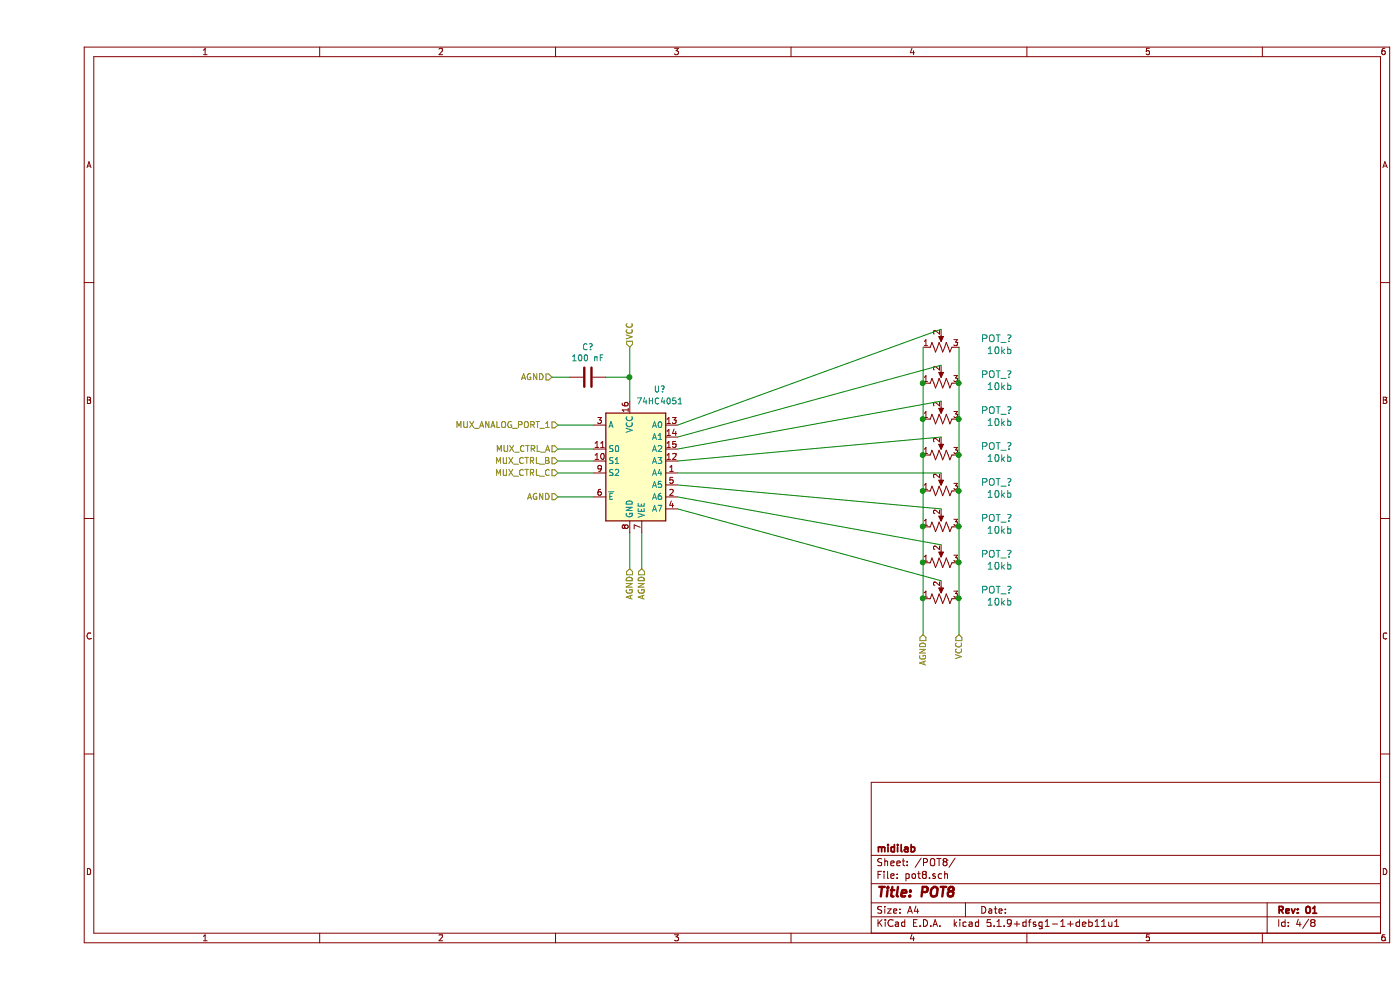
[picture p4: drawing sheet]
EESchema Schematic File Version 4
EELAYER 30 0
EELAYER END
$Descr A4 11693 8268
encoding utf-8
Sheet 4 8
Title "POT8"
Date ""
Rev "01"
Comp "midilab"
Comment1 ""
Comment2 ""
Comment3 ""
Comment4 ""
$EndDescr
Wire Wire Line
	4950 3350 4950 3150
Wire Wire Line
	4750 3150 4950 3150
Wire Wire Line
	7550 4850 5350 4250
Wire Wire Line
	7550 4550 5350 4150
Wire Wire Line
	7550 4250 5350 4050
Wire Wire Line
	7550 3950 5350 3950
Wire Wire Line
	7550 3650 5350 3850
Wire Wire Line
	7550 3350 5350 3750
Wire Wire Line
	7550 3050 5350 3650
Wire Wire Line
	7550 2750 5350 3550
$Comp
L Device:R_POT_US POT_?
U 1 1
P 7550 3800
F 0 "POT_?" V 7650 3200 59  0000 L BNN
F 1 "10kb" V 7550 3200 59  0000 L BNN
F 2 "umodular_pot16:ALPS_POT" H 7550 3800 50  0001 C CNN
F 3 "" H 7550 3800 50  0001 C CNN
	1    7550 3800
	0    -1   -1   0   
$EndComp
$Comp
L Device:R_POT_US POT_?
U 1 1
P 7550 3500
F 0 "POT_?" V 7650 2900 59  0000 L BNN
F 1 "10kb" V 7550 2900 59  0000 L BNN
F 2 "umodular_pot16:ALPS_POT" H 7550 3500 50  0001 C CNN
F 3 "" H 7550 3500 50  0001 C CNN
	1    7550 3500
	0    -1   -1   0   
$EndComp
$Comp
L Device:R_POT_US POT_?
U 1 1
P 7550 3200
F 0 "POT_?" V 7650 2600 59  0000 L BNN
F 1 "10kb" V 7550 2600 59  0000 L BNN
F 2 "umodular_pot16:ALPS_POT" H 7550 3200 50  0001 C CNN
F 3 "" H 7550 3200 50  0001 C CNN
	1    7550 3200
	0    -1   -1   0   
$EndComp
$Comp
L Device:R_POT_US POT_?
U 1 1
P 7550 2900
F 0 "POT_?" V 7650 2300 59  0000 L BNN
F 1 "10kb" V 7550 2300 59  0000 L BNN
F 2 "umodular_pot16:ALPS_POT" H 7550 2900 50  0001 C CNN
F 3 "" H 7550 2900 50  0001 C CNN
	1    7550 2900
	0    -1   -1   0   
$EndComp
$Comp
L Device:R_POT_US POT_?
U 1 1
P 7550 4100
F 0 "POT_?" V 7650 3500 59  0000 L BNN
F 1 "10kb" V 7550 3500 59  0000 L BNN
F 2 "umodular_pot16:ALPS_POT" H 7550 4100 50  0001 C CNN
F 3 "" H 7550 4100 50  0001 C CNN
	1    7550 4100
	0    -1   -1   0   
$EndComp
$Comp
L Device:R_POT_US POT_?
U 1 1
P 7550 4400
F 0 "POT_?" V 7650 3800 59  0000 L BNN
F 1 "10kb" V 7550 3800 59  0000 L BNN
F 2 "umodular_pot16:ALPS_POT" H 7550 4400 50  0001 C CNN
F 3 "" H 7550 4400 50  0001 C CNN
	1    7550 4400
	0    -1   -1   0   
$EndComp
$Comp
L Device:R_POT_US POT_?
U 1 1
P 7550 4700
F 0 "POT_?" V 7650 4100 59  0000 L BNN
F 1 "10kb" V 7550 4100 59  0000 L BNN
F 2 "umodular_pot16:ALPS_POT" H 7550 4700 50  0001 C CNN
F 3 "" H 7550 4700 50  0001 C CNN
	1    7550 4700
	0    -1   -1   0   
$EndComp
$Comp
L Device:R_POT_US POT_?
U 1 1
P 7550 5000
F 0 "POT_?" V 7650 4400 59  0000 L BNN
F 1 "10kb" V 7550 4400 59  0000 L BNN
F 2 "umodular_pot16:ALPS_POT" H 7550 5000 50  0001 C CNN
F 3 "" H 7550 5000 50  0001 C CNN
	1    7550 5000
	0    -1   -1   0   
$EndComp
Text HLabel 4350 3550 0    50   Input ~ 0
MUX_ANALOG_PORT_1
Wire Wire Line
	4650 3550 4350 3550
Text HLabel 4350 3750 0    50   Input ~ 0
MUX_CTRL_A
Text HLabel 4350 3850 0    50   Input ~ 0
MUX_CTRL_B
Text HLabel 4350 3950 0    50   Input ~ 0
MUX_CTRL_C
Text HLabel 4350 4150 0    50   Input ~ 0
AGND
Text HLabel 4950 4750 3    50   Input ~ 0
AGND
Text HLabel 5050 4750 3    50   Input ~ 0
AGND
Text HLabel 4300 3150 0    50   Input ~ 0
AGND
Wire Wire Line
	4300 3150 4450 3150
Text HLabel 4950 2900 1    50   Input ~ 0
VCC
$Comp
L 74xx:74HC4051 U?
U 1 1
P 4950 3850
F 0 "U?" H 5200 4450 50  0000 C CNN
F 1 "74HC4051" H 5200 4350 50  0000 C CNN
F 2 "" H 4950 3450 50  0001 C CNN
F 3 "http://www.ti.com/lit/ds/symlink/cd74hc4051.pdf" H 4950 3450 50  0001 C CNN
	1    4950 3850
	1    0    0    -1  
$EndComp
Wire Wire Line
	4650 3750 4350 3750
Wire Wire Line
	4650 3850 4350 3850
Wire Wire Line
	4650 3950 4350 3950
Wire Wire Line
	4650 4150 4350 4150
Wire Wire Line
	4950 4450 4950 4750
Wire Wire Line
	5050 4450 5050 4750
$Comp
L Device:C C?
U 1 1
P 4600 3150
F 0 "C?" V 4348 3150 50  0000 C CNN
F 1 "100 nF" V 4439 3150 50  0000 C CNN
F 2 "" H 4638 3000 50  0001 C CNN
F 3 "~" H 4600 3150 50  0001 C CNN
	1    4600 3150
	0    1    1    0   
$EndComp
Wire Wire Line
	4950 2900 4950 3150
Connection ~ 4950 3150
Wire Wire Line
	7400 2900 7400 3200
Connection ~ 7400 3200
Wire Wire Line
	7400 3200 7400 3500
Connection ~ 7400 3500
Wire Wire Line
	7400 3500 7400 3800
Connection ~ 7400 3800
Wire Wire Line
	7400 3800 7400 4100
Connection ~ 7400 4100
Wire Wire Line
	7400 4100 7400 4400
Connection ~ 7400 4400
Wire Wire Line
	7400 4400 7400 4700
Connection ~ 7400 4700
Wire Wire Line
	7400 4700 7400 5000
Connection ~ 7400 5000
Wire Wire Line
	7400 5000 7400 5300
Text HLabel 7700 5300 3    50   Input ~ 0
VCC
Text HLabel 7400 5300 3    50   Input ~ 0
AGND
Wire Wire Line
	7700 2900 7700 3200
Connection ~ 7700 3200
Wire Wire Line
	7700 3200 7700 3500
Connection ~ 7700 3500
Wire Wire Line
	7700 3500 7700 3800
Connection ~ 7700 3800
Wire Wire Line
	7700 3800 7700 4100
Connection ~ 7700 4100
Wire Wire Line
	7700 4100 7700 4400
Connection ~ 7700 4400
Wire Wire Line
	7700 4400 7700 4700
Connection ~ 7700 4700
Wire Wire Line
	7700 4700 7700 5000
Connection ~ 7700 5000
Wire Wire Line
	7700 5000 7700 5300
$EndSCHEMATC
